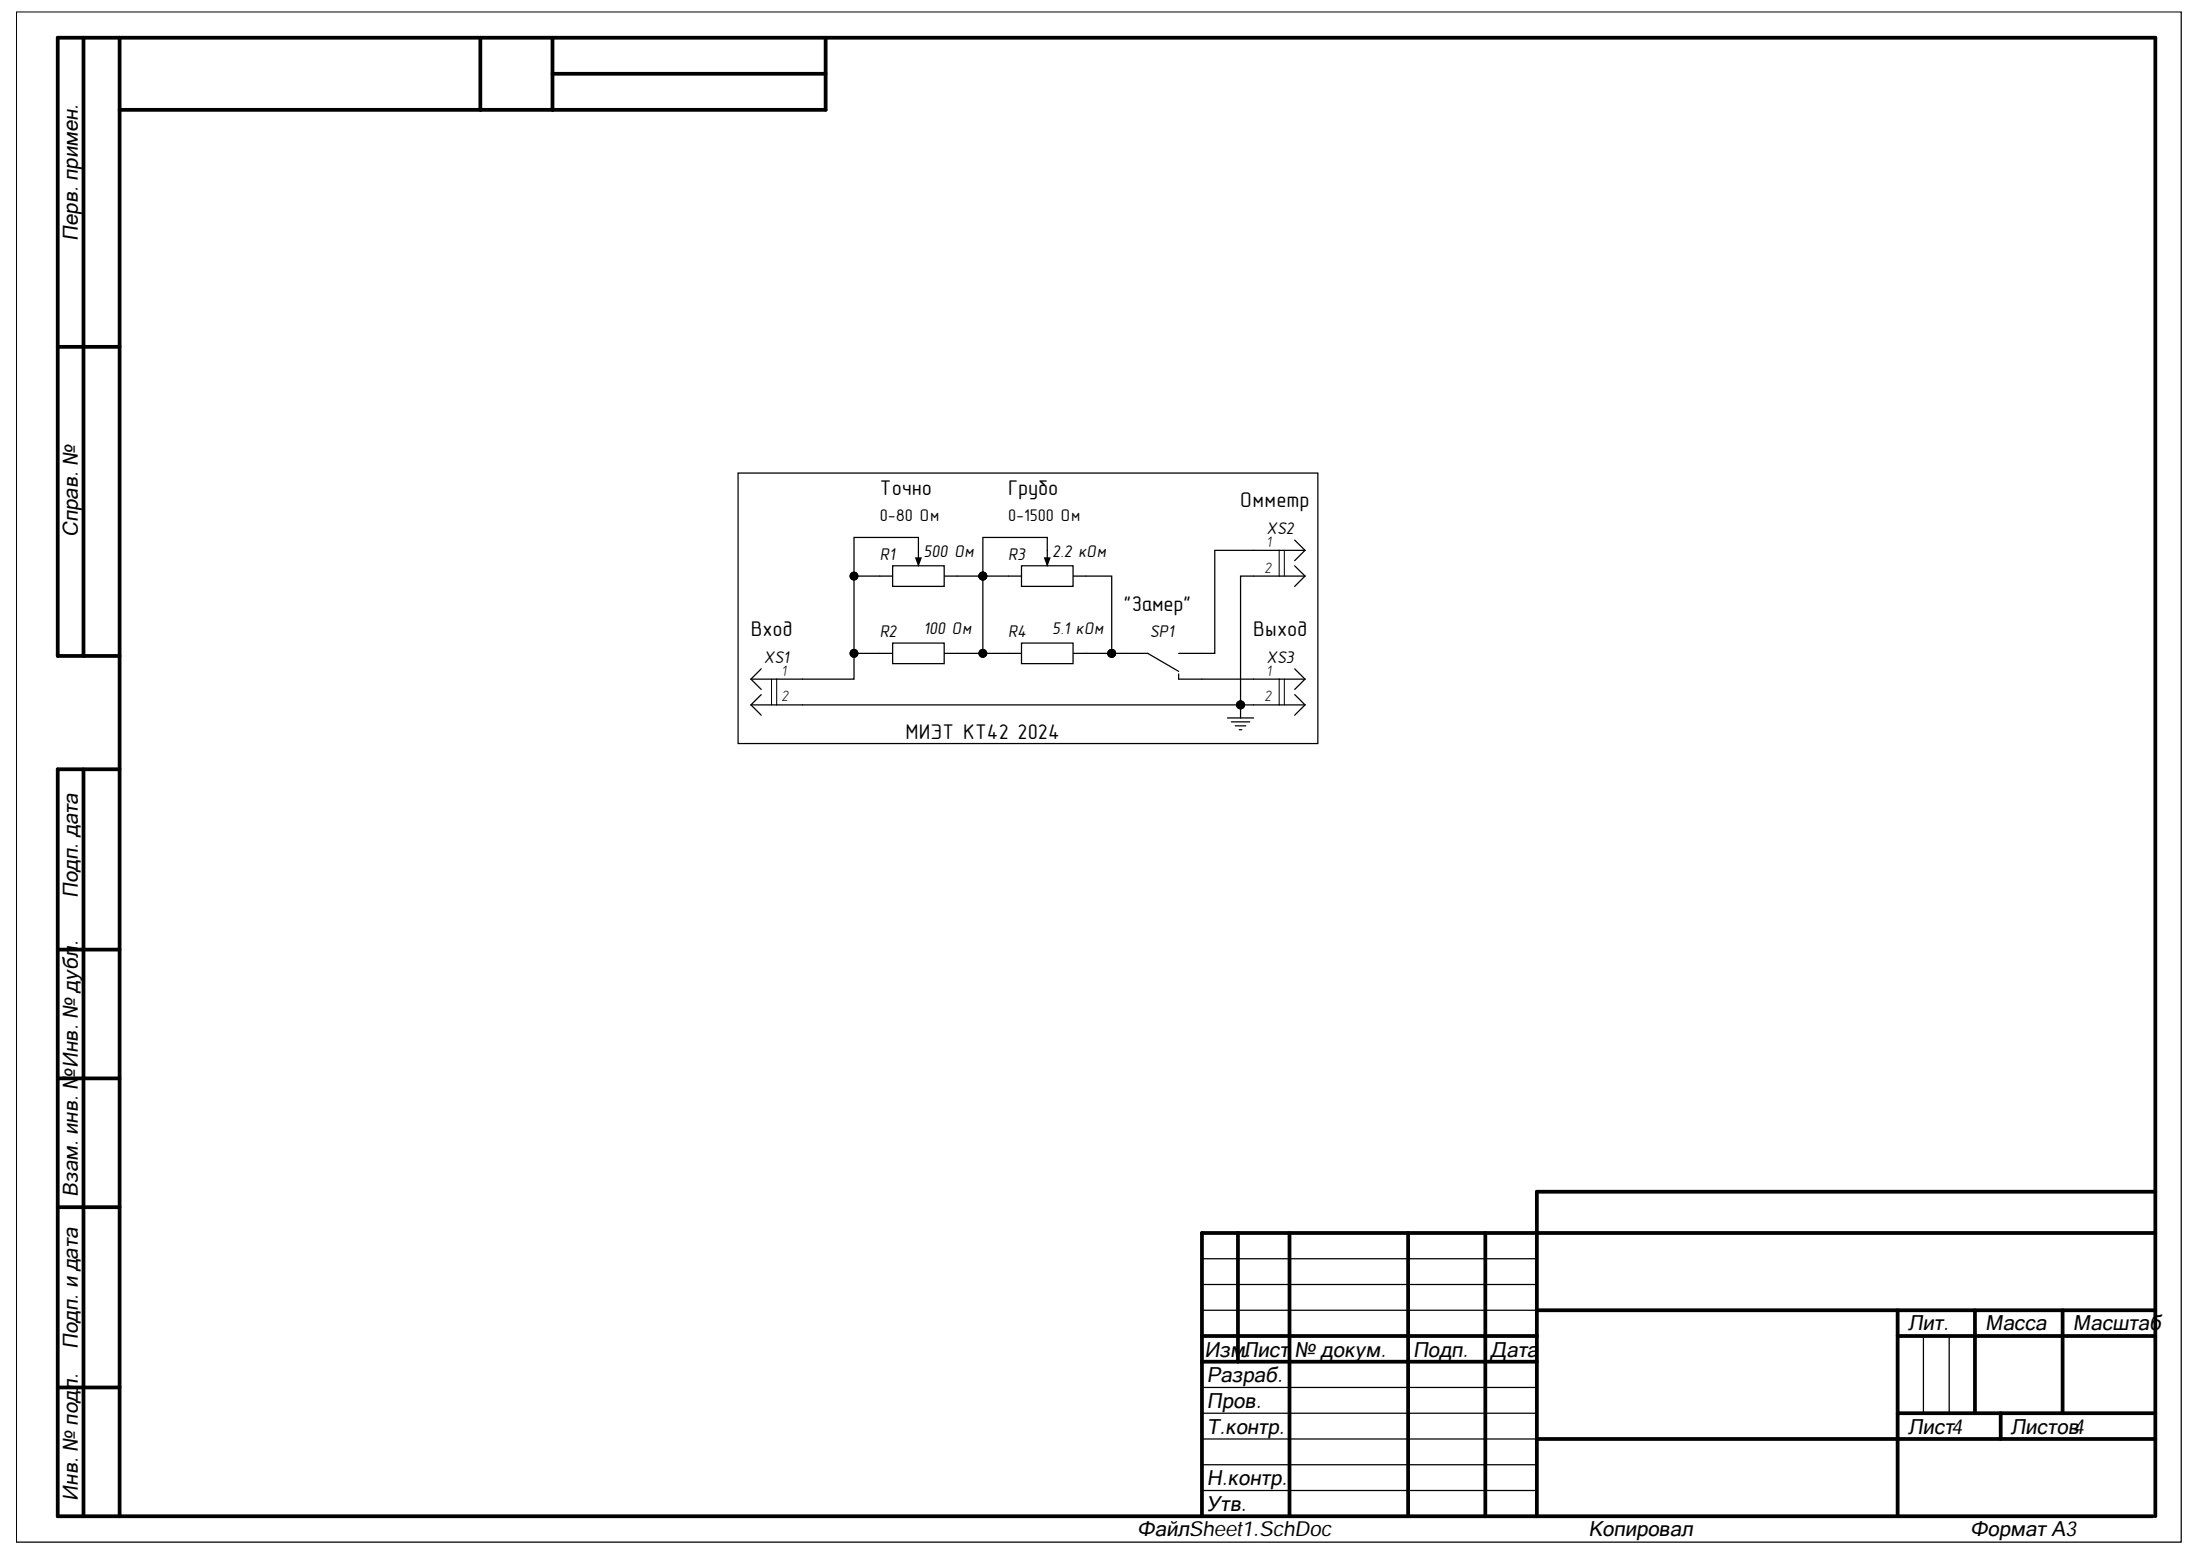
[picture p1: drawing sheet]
<svg xmlns="http://www.w3.org/2000/svg" width="297mm" height="210mm" viewBox="0 0 297 210" stroke-linecap="round" stroke-linejoin="round" font-family="sans-serif">
<path d="M2.2 1.6h292.3v206.6h-292.3z" fill="none" stroke="#000" stroke-width=".14"/>
<g fill="none" stroke="#000" stroke-width=".51">
<path d="M11.3 5.1v83.4M16.1 5.1v199.6M64.9 5.1v9.7M74.6 5.1v9.7M74.6 10h36.9M111.5 5.1v9.7h-95.4M7.8 46.8h8.3M16.1 88.5h-8.3v-83.4h283.2v199.6M7.8 103.8v100.9h282.9M7.8 103.8h8.3M11.3 103.8v100.9M7.8 128.2h8.3"/>
<path d="M7.8 145.6h8.3M7.8 163h8.3M167.1 166.4v17.4M174.1 166.4v38.3M190.1 166.4v38.3M200.5 166.4v38.3M207.5 176.9h83.5M256.2 176.9v27.8M266.7 176.9v13.9M278.5 176.9v13.9M291 160.9h-83.5v43.8M291 166.4h-128.7v38.3"/>
<path d="M7.8 187.3h8.3M162.3 180.3h45.2M162.3 183.8h45.2M207.5 194.2h83.5M256.2 180.3h34.8M256.2 190.8h34.8M270.1 190.8v3.4"/>
</g>
<path d="M118.8 77.8h1.7M127.5 77.8h1.7M162.3 169.9h45.2M162.3 173.4h45.2M162.3 176.9h45.2M162.3 187.3h45.2M162.3 190.8h45.2M162.3 194.2h45.2M162.3 197.7h45.2M259.7 180.3v10.5M263.2 180.3v10.5M162.3 201.2h45.2" fill="none" stroke="#000" stroke-width=".17"/>
<path d="M120.5 76.4h7v2.8h-7z" fill-rule="evenodd" fill="#fff"/>
<path d="M120.5 76.4h7v2.8h-7zM118.8 88.2h1.7M127.5 88.2h1.7" fill="none" stroke="#000" stroke-width=".17"/>
<path d="M120.5 86.8h7v2.8h-7z" fill-rule="evenodd" fill="#fff"/>
<path d="M136.2 77.8h1.7M144.9 77.8h1.7M120.5 86.8h7v2.8h-7z" fill="none" stroke="#000" stroke-width=".17"/>
<path d="M137.9 76.4h7v2.8h-7z" fill-rule="evenodd" fill="#fff"/>
<path d="M137.9 76.4h7v2.8h-7zM136.2 88.2h1.7M144.9 88.2h1.7" fill="none" stroke="#000" stroke-width=".17"/>
<path d="M137.9 86.8h7v2.8h-7z" fill-rule="evenodd" fill="#fff"/>
<g fill="none" stroke="#000" stroke-width=".17">
<path d="M99.7 63.9h78.2v36.5h-78.2zM118.8 77.8h-3.5v13.9h-13.9M124 74.3v-1.8h-8.7v5.3M129.2 77.8h7M141.4 74.3v-1.8h-8.7v15.7M146.6 77.8h3.5v10.4M174.8 76.4l1.4 1.4M174.8 72.9l1.4 1.4M176.2 74.3h-12.2v13.9h-4.9M176.2 77.8h-8.7v19.1M176.2 74.3l-1.4 1.4M176.2 77.8l-1.4 1.4"/>
<path d="M101.4 95.1h74.8M101.4 91.7l1.4 1.4M101.4 95.1l1.4 1.4M102.8 93.8l-1.4 1.3M102.8 90.3l-1.4 1.4M115.3 88.2h3.5M129.2 88.2h7M137.9 86.8h7v2.8h-7zM146.6 88.2h3.5M150.1 88.2h4.9l4.1 2.4M159.1 91v.7h17.1M165.7 96.9h3.6"/>
<path d="M166.3 97.4h2.4M166.8 98h1.4M167.3 98.5h.4M174.8 93.8l1.4 1.3M174.8 90.3l1.4 1.4M176.2 91.7l-1.4 1.4M176.2 95.1l-1.4 1.4"/>
</g>
<g fill="none" stroke="#000" stroke-width=".14">
<path d="M172.7 74.3v3.5M173.4 74.3v3.5M104.2 91.7v3.4M104.9 91.7v3.4M172.7 91.7v3.4M173.4 91.7v3.4"/>
<circle cx="115.3" cy="77.8" r=".53"/>
<circle cx="132.7" cy="77.8" r=".53"/>
<circle cx="115.3" cy="88.2" r=".53"/>
<circle cx="132.7" cy="88.2" r=".53"/>
<circle cx="150.1" cy="88.2" r=".53"/>
<circle cx="167.5" cy="95.1" r=".53"/>
</g>
<g fill="#000">
<circle cx="115.3" cy="77.8" r=".53"/>
<circle cx="132.7" cy="77.8" r=".53"/>
<circle cx="115.3" cy="88.2" r=".53"/>
<circle cx="132.7" cy="88.2" r=".53"/>
<circle cx="150.1" cy="88.2" r=".53"/>
<circle cx="167.5" cy="95.1" r=".53"/>
</g>
<g font-size="2.9">
<text x="118.8" y="66.8">Точно</text>
<text x="136.1" y="66.8">Грубо</text>
<text x="167.4" y="68.5">Омметр</text>
<text x="151.8" y="82.4">&quot;Замер&quot;</text>
<text x="101.4" y="85.9">Вход</text>
<text x="169.2" y="85.9">Выход</text>
<text x="122.3" y="99.8">МИЭТ КТ42 2024</text>
</g>
<g font-size="2.8">
<text x="10.5" y="32.5" transform="rotate(-90 10.5 32.5)">Перв. примен.</text>
<text x="10.5" y="72.5" transform="rotate(-90 10.5 72.5)">Справ. №</text>
<text x="10.5" y="121.2" transform="rotate(-90 10.5 121.2)">Подп. дата</text>
<text x="10.5" y="127.7" transform="rotate(-90 10.5 127.7)">.</text>
<text x="10.5" y="161.6" transform="rotate(-90 10.5 161.6)">Взам. инв. №Инв. № дубл</text>
<text x="257.6" y="179.6">Лит.</text>
<text x="268" y="179.6">Масса</text>
<text x="279.9" y="179.6">Масштаб</text>
<text x="10.5" y="182.1" transform="rotate(-90 10.5 182.1)">Подп. и дата</text>
<text x="162.6" y="183.1">ИзмЛист</text>
<text x="168.1" y="183.1">.</text>
<text x="174.8" y="183.1">№ докум.</text>
<text x="190.8" y="183.1">Подп.</text>
<text x="201.2" y="183.1">Дата</text>
<text x="162.9" y="186.6">Разраб.</text>
<text x="162.9" y="190.1">Пров.</text>
<text x="162.9" y="193.5">Т.контр.</text>
<text x="257.6" y="193.5">Лист4</text>
<text x="271.5" y="193.5">Листов4</text>
<text x="10.5" y="202.6" transform="rotate(-90 10.5 202.6)">Инв. № подл.</text>
<text x="162.9" y="200.5">Н.контр.</text>
<text x="162.9" y="203.9">Утв.</text>
<text x="153.6" y="207.4">ФайлSheet1.SchDoc</text>
<text x="160.6" y="207.4">:</text>
<text x="214.5" y="207.4">Копировал</text>
<text x="266" y="207.4">Формат А3</text>
</g>
<g font-size="2.5">
<text x="123.5" y="75.4">PIR?03</text>
<text x="140.8" y="75.4">PIR?03</text>
</g>
<g font-size="2.3">
<text x="118.8" y="70.3">0-80 Ом</text>
<text x="136.1" y="70.3">0-1500 Ом</text>
<text x="118.8" y="75.6">R1</text>
<text x="124.7" y="75.2">500 Ом</text>
<text x="136.1" y="75.6">R3</text>
<text x="142.1" y="75.2">2.2 кОм</text>
<text x="171" y="72.1">XS2</text>
<text x="103.1" y="89.4">XS1</text>
<text x="118.8" y="86">R2</text>
<text x="124.7" y="85.6">100 Ом</text>
<text x="136.1" y="86">R4</text>
<text x="142.1" y="85.6">5.1 кОм</text>
<text x="155.2" y="86">SP1</text>
<text x="171" y="89.4">XS3</text>
</g>
<g font-size="2.1">
<text x="170.7" y="77.4">2</text>
<text x="171" y="73.9">1</text>
<text x="105.5" y="91.2">1</text>
<text x="105.5" y="94.7">2</text>
<text x="170.7" y="94.7">2</text>
<text x="171" y="91.2">1</text>
</g>
<text font-size=".3" x="10.9" y="204.8">ALTIUMGOSTBOM2.0KEV</text>
</svg>
